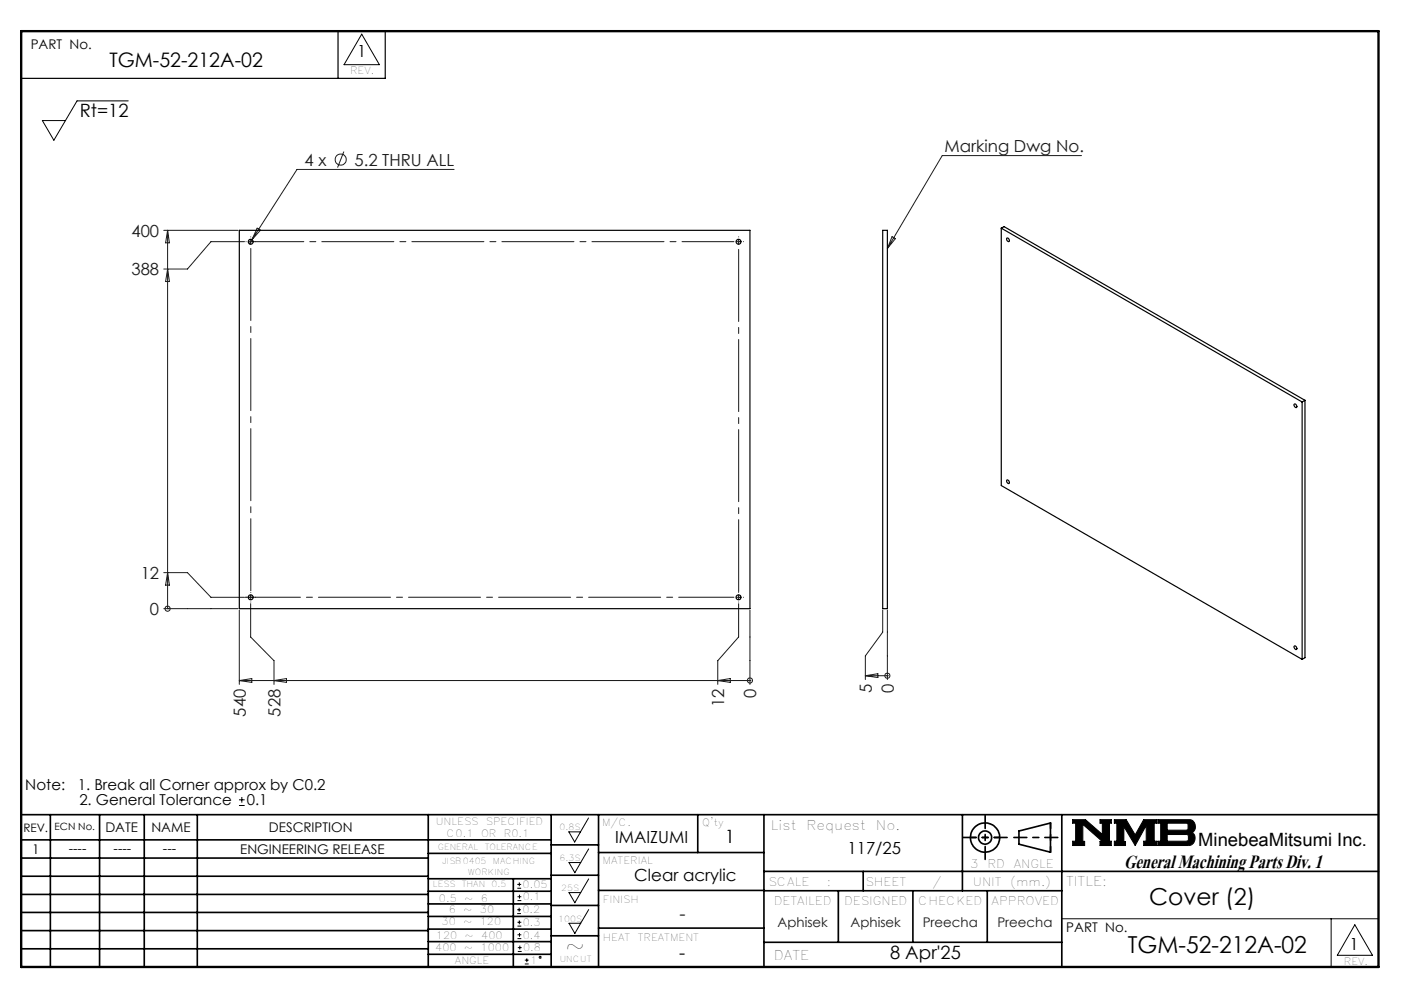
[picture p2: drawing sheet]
<svg xmlns="http://www.w3.org/2000/svg" width="297mm" height="210mm" viewBox="0 0 297 210" stroke-linecap="round" stroke-linejoin="round" font-family="sans-serif">
<g fill="none" stroke="#000" stroke-width=".21">
<path d="M76.5 7.2l3.8 6.5h-7.5zM27.1 21.3h-10.8l-4.9 8.4-2.4-4.2h4.9M50.6 170.3h1.2M50.6 169.1h1.2M51.2 168.5v1.2M120.3 175.9h2.5l-1.2 2.2zM124.5 173l-1.7 2.9M124.5 179.5l-1.7 2.9M226.9 173.3h2.7l3.6 3.2v-2.4h-.5v-.8h2.4v.8h-.4v3.8h.4v.9h-2.4v-.9h.5l-4.1-3.6v3.6h.3v.9h-2.5v-.9h.6v-3.8h-.6zM235.7 173.3h2.5l1.9 3.3 1.8-3.3h2.8v.8h-.5v3.8h.5v.9h-2.8v-.9h.6v-3.3l-2.4 4.2-2.4-4v3.2h.4v.8h-2.4v-.9h.6v-3.8h-.6zM244.9 173.3h6.6a1.47 1.47 0 0 1 1.3 1.2 1.47 1.47 0 0 1-.7 1.6 1.48 1.48 0 0 1 .7 1.6 1.48 1.48 0 0 1-1.4 1.1h-6.5v-.9h.6v-3.8h-.6zM246.9 174.1h4.1l.3 .2v1l-.3 .3h-4.1z"/>
<path d="M246.9 176.5h4.2l.3 .3v.8l-.4 .3h-4.1zM109.4 193.2h.8M109.4 192.4h.8M109.4 187.8h.8M109.4 187h.8M109.5 198.5h.8M109.5 197.7h.8M109.5 195.9h.8M109.5 195h.8M109.5 190.5h.8M109.5 189.6h.8M109.8 192v.8"/>
<path d="M109.9 194.7v.8M109.9 186.6v.8M109.9 189.2v.8M109.9 197.3v.8M110 200v.8M120.4 182.4h2.4l-1.2 2.2zM120.4 188.8h2.4l-1.2 2.1zM120.4 195.3h2.4l-1.2 2.1zM124.5 185.9l-1.7 2.9M124.5 192.4l-1.7 2.9M224.6 194.3h67M281.6 194.3v10.2"/>
<path d="M286.6 195.6l3.7 6.4h-7.4zM109.5 201.2h.8M109.5 200.4h.8M111 203.9h.8M111 203.1h.8M111.4 202.7v.8"/>
<circle cx="114.3" cy="202.5" r=".2"/>
</g>
<g fill="none" stroke="#000" stroke-width=".35">
<path d="M4.5 172.3h287.1M4.5 177.6h112.1M10.7 172.3v32.2M21.1 172.3v32.2M30.5 172.3v32.2M41.7 172.3v32.2M90.6 172.3v32.2M116.6 172.3v32.2M116.6 178.7h10M126.6 172.3v32.2M147.6 172.3v8M161.6 172.3v32.2"/>
<path d="M203.6 172.3v16.1M215.5 175.7l6.7-1.6v6.1l-6.7-1.7zM224.6 172.3v32.2M4.5 185.3h86.1M4.5 181.5h86.1M4.5 189.2h86.1M4.5 193h86.1M4.5 196.8h86.1M90.6 199.1h26M90.6 193.8h26M90.6 188.5h26M90.6 191.2h26"/>
<path d="M90.6 180.5h26M90.6 185.8h26M90.6 196.5h26M108.6 185.8v18.5M116.6 185.1h10M116.6 191.5h10M116.6 197.9h10M126.6 196.3h35M126.6 188.3h35M126.6 180.3h35M161.6 184.3h130M161.6 199.3h63"/>
<path d="M161.6 188.4h63M177.3 188.4v10.9M182.6 184.3v4.1M193.1 188.4v10.9M208.8 188.4v10.9M4.5 200.7h86.1M90.6 201.8h26"/>
<circle cx="208.4" cy="177.1" r="3.1"/>
<circle cx="208.4" cy="177.1" r="1.4"/>
</g>
<path d="M4.5 6.6h287.1" fill="none" stroke="#000" stroke-width=".21" stroke-dasharray="6.3 1.3 1.3 1.3" stroke-dashoffset="1.9"/>
<g fill="none" stroke="#000" stroke-width=".25">
<path d="M71.5 6.6v10M81.5 6.6v10h-77M50.6 48.7h108v80h-108zM186.7 48.7h1v80h-1zM211.8 48.3l63.6 36.7M211.8 48.3v54.4l63.6 36.7M211.8 48.3l.6-.4 63.6 36.8M213 50.4a.43 .43 0 0 1 .5 .2 .43 .43 0 0 1-.1 .5l-.4-.2zM273.8 85.5a.45 .45 0 0 1 .4 .2 .45 .45 0 0 1 0 .5l-.3-.2zM275.4 85v54.4M276 84.7l-.6 .3M276 84.7v54.4l-.6 .3"/>
<path d="M213 101.6a.41 .41 0 0 1 .5 .1 .41 .41 0 0 1-.1 .6l-.4-.2zM273.8 136.7a.42 .42 0 0 1 .4 .2 .42 .42 0 0 1 0 .5l-.3-.2z"/>
<circle cx="53" cy="51.1" r=".52"/>
<circle cx="156.2" cy="51.1" r=".51"/>
<circle cx="53" cy="126.3" r=".52"/>
<circle cx="156.2" cy="126.3" r=".51"/>
</g>
<path d="M205.3 177.1h6.2M222.2 174v6.2" fill="none" stroke="#000" stroke-width=".35" stroke-dasharray="15.2 1.3 1.3 1.3" stroke-dashoffset="14.1"/>
<path d="M203.8 177.1h9.2M208.4 172.5v9.2M214.5 177.1h9.3" fill="none" stroke="#000" stroke-width=".35" stroke-dasharray="15.2 1.3 1.3 1.3" stroke-dashoffset="12.5"/>
<path d="M4.5 6.6h287.1v197.9h-287.1z" fill="none" stroke="#000" stroke-width=".5"/>
<path d="M226.9 173.3v.8h.6v3.8h-.6v.9h2.5v-.9h-.3v-3.6l4.1 3.6h-.5v.9h2.4v-.9h-.4v-3.8h.4v-.8h-2.4v.8h.5v2.4l-3.6-3.2zM235.7 173.3v.8h.6v3.8h-.6v.9h2.4v-.8h-.4v-3.2l2.4 4 2.4-4.2v3.3h-.6v.9h2.8v-.9h-.5v-3.8h.5v-.8h-2.8l-1.8 3.3-1.9-3.3zM246.9 176.5h4.2l.3 .2v1l-.3 .2h-4.2zM244.9 173.3v.8h.6v3.8h-.6v.9h6.9l.7-.5 .3-.9-.1-.7-.6-.6a1.48 1.48 0 0 0 .7-1.6 1.48 1.48 0 0 0-1.3-1.2zM246.9 174.1h4.1l.3 .2v1.1l-.2 .2h-4.2z" fill-rule="evenodd" fill="#000"/>
<g fill="none" stroke="#191924" stroke-width=".21">
<path d="M72.7 32.1l-1.3 3.3M96.1 35.8h-33.3l-10.1 15.8M228.8 32.9h-29.5l-11.6 19.7M34.6 48.7h15.7M35.5 48.7v80M35.5 56.9l.3 2.6h-.8zM35.5 48.7l.3 2.7h-.8zM51.7 51.1h-7.1l-4.9 5.8h-5.1M52.5 51.1h1.1M53 50.6v1M54.4 48.3l.7 .4-1.8 2zM155.8 51.1h.9"/>
<path d="M156.2 50.6v1M188.7 50.1l.7 .4-1.7 2.1zM34.6 121.1h5.1l4.9 5.2h7.1M34.6 128.7h15.7M35.5 128.7h.1M35.5 121.1l.3 2.6h-.8zM50.6 129v15.7M52.5 126.3h1.1M53 125.8v1M53 127.7v7l5 5v5M155.8 126.3h.9M156.2 125.8v1"/>
<path d="M156.2 127.7v7l-4.4 5v5M158.6 129v15.7M186.7 129v4.7l-3.6 5v5M187.7 129v14.7M50.6 143.9h108M50.6 143.9l2.7-.4v.8zM58 143.9l2.6-.4v.8zM151.8 143.9l2.7-.4v.8zM158.6 143.9h.1M183.1 142.9h4.6M183.1 142.9l2.6-.4v.8zM187.7 142.9h.1"/>
<circle cx="72.1" cy="33.8" r="1.18"/>
<circle cx="35.4" cy="128.7" r=".54"/>
<circle cx="158.6" cy="143.9" r=".54"/>
<circle cx="187.7" cy="142.9" r=".54"/>
</g>
<path d="M52.1 51.1h-.1M53.1 50.1h.1M54.1 51.1h.1M156.3 50.1h.1M157.3 51.1h.1M52.1 126.3h-.1M53.1 125.3h.1M53.1 127.3h.1M54.1 126.3h.1M156.3 125.3h.1M156.3 127.3h.1M157.3 126.3h.1" fill="none" stroke="#191924" stroke-width=".21" stroke-dasharray="15.2 1.3 1.3 1.3"/>
<path d="M155.3 126.3h-103.4" fill="none" stroke="#191924" stroke-width=".21" stroke-dasharray="15.2 1.3 1.3 1.3" stroke-dashoffset="3.6"/>
<path d="M155.3 51.1h-102" fill="none" stroke="#191924" stroke-width=".21" stroke-dasharray="15.2 1.3 1.3 1.3" stroke-dashoffset="4.3"/>
<path d="M156.3 52.1v73.7" fill="none" stroke="#191924" stroke-width=".21" stroke-dasharray="15.2 1.3 1.3 1.3" stroke-dashoffset="-.6"/>
<path d="M53.1 52.1v73.3" fill="none" stroke="#191924" stroke-width=".21" stroke-dasharray="15.2 1.3 1.3 1.3" stroke-dashoffset="-.4"/>
<text font-size="6.2" x="237.8" y="183.6">General Machining Parts Div. 1</text>
<g font-size="4.9">
<text x="243.1" y="191.4">Cover (2)</text>
<text x="119.6" y="201.8">~</text>
<text x="238.6" y="201.5">TGM-52-212A-02</text>
</g>
<text font-size="4.2" x="23.1" y="14.3">TGM-52-212A-02</text>
<g font-size="3.9">
<text x="16.9" y="24.6">Rt=12</text>
<text x="153.3" y="178.4">1</text>
<text x="253.5" y="178.9">MinebeaMitsumi Inc.</text>
<text x="143.7" y="202.9">-</text>
<text x="188.3" y="202.9">8 Apr'25</text>
</g>
<text font-size="3.9" fill="#191924" x="143.7" y="194.6">-</text>
<g font-size="3.5">
<text x="75.6" y="12.1">1</text>
<text x="130.1" y="178.4">IMAIZUMI</text>
<text x="179.3" y="180.5">117/25</text>
<text x="134.2" y="186.3">Clear acrylic</text>
<text x="285.5" y="200.9">1</text>
</g>
<g font-size="3.5" fill="#191924">
<text x="64.4" y="35.1">4 x</text>
<text x="75" y="35.1">5.2 THRU ALL</text>
<text x="199.8" y="32.1">Marking Dwg No.</text>
<text x="27.8" y="50">400</text>
<text x="27.8" y="58.2">388</text>
<text x="29.8" y="122.4">12</text>
<text x="31.7" y="130">0</text>
<text x="153.2" y="149.6" transform="rotate(-90 153.2 149.6)">12</text>
<text x="160" y="147.6" transform="rotate(-90 160 147.6)">0</text>
<text x="184.4" y="146.6" transform="rotate(-90 184.4 146.6)">5</text>
<text x="189.1" y="146.6" transform="rotate(-90 189.1 146.6)">0</text>
<text x="52" y="151.5" transform="rotate(-90 52 151.5)">540</text>
<text x="59.3" y="151.5" transform="rotate(-90 59.3 151.5)">528</text>
</g>
<g font-size="3.2">
<text x="5.4" y="167.2">Note:</text>
<text x="16.4" y="167.2">1. Break all Corner approx by C0.2</text>
<text x="16.8" y="170.3">2. General Tolerance</text>
<text x="52.2" y="170.3">0.1</text>
</g>
<g font-size="2.8">
<text x="6.5" y="10.4">PART No.</text>
<text x="22.3" y="175.9">DATE</text>
<text x="32" y="175.9">NAME</text>
<text x="56.9" y="175.9">DESCRIPTION</text>
<text x="163.1" y="175.4">List</text>
<text x="170.6" y="175.4">Request</text>
<text x="185.3" y="175.4">No.</text>
<text x="6.8" y="180.6">1</text>
<text x="14.5" y="180.3">----</text>
<text x="24" y="180.3">----</text>
<text x="34.5" y="180.3">---</text>
<text x="50.8" y="180.7">ENGINEERING RELEASE</text>
<text x="225.5" y="187.3">TITLE:</text>
<text x="225.6" y="197.2">PART No.</text>
<text x="163.7" y="203">DATE</text>
</g>
<g font-size="2.8" fill="#191924">
<text x="164.5" y="196.1">Aphisek</text>
<text x="179.9" y="196.1">Aphisek</text>
<text x="195.2" y="196.1">Preecha</text>
<text x="211" y="196.1">Preecha</text>
</g>
<g font-size="2.5">
<text x="4.9" y="175.9">REV.</text>
<text x="205.2" y="183.6">3</text>
<text x="208.9" y="183.6">RD</text>
<text x="214.4" y="183.6">ANGLE</text>
<text x="162.5" y="187.3">SCALE</text>
<text x="163.7" y="191.5">DETAILED</text>
<text x="174.9" y="187.3">:</text>
<text x="178.6" y="191.5">DESIGNED</text>
<text x="183.1" y="187.3">SHEET</text>
<text x="194.2" y="191.5">CHECKED</text>
<text x="197.2" y="187.3">/</text>
<text x="205.8" y="187.3">UNIT</text>
<text x="209.8" y="191.5">APPROVED</text>
<text x="213.7" y="187.3">(mm.)</text>
</g>
<g font-size="2.1">
<text x="74.1" y="15.7">REV.</text>
<text x="11.6" y="175.6">ECN No.</text>
<text x="92.2" y="174.5">UNLESS</text>
<text x="94.5" y="177.1">C0.1</text>
<text x="101.8" y="177.1">OR</text>
<text x="102.8" y="174.5">SPECIFIED</text>
<text x="106.6" y="177.1">R0.1</text>
<text x="127.3" y="174.7">M/C.</text>
<text x="148.6" y="174.8">Q'ty</text>
<text x="127.5" y="182.8">MATERIAL</text>
<text x="92.8" y="190.8">0.5</text>
<text x="98.2" y="190.8">~</text>
<text x="101.7" y="190.8">6</text>
<text x="110.6" y="187.8">0.05</text>
<text x="110.6" y="190.4">0.1</text>
<text x="127.6" y="190.9">FINISH</text>
<text x="93.4" y="195.7">30</text>
<text x="94.9" y="193">6</text>
<text x="98" y="195.7">~</text>
<text x="98" y="193">~</text>
<text x="101.5" y="195.7">120</text>
<text x="101.5" y="193">30</text>
<text x="110.5" y="193.2">0.2</text>
<text x="110.6" y="195.9">0.3</text>
<text x="92.1" y="201.1">400</text>
<text x="92.2" y="198.6">120</text>
<text x="96.2" y="203.9">ANGLE</text>
<text x="98.2" y="201.1">~</text>
<text x="98.3" y="198.6">~</text>
<text x="101.7" y="201.1">1000</text>
<text x="101.8" y="198.6">400</text>
<text x="110.6" y="198.5">0.4</text>
<text x="110.7" y="201.2">0.8</text>
<text x="112.1" y="203.9">1</text>
<text x="127.6" y="199">HEAT</text>
<text x="134.9" y="199">TREATMENT</text>
<text x="284.3" y="204.1">REV.</text>
</g>
<g font-size="1.8">
<text x="92.6" y="179.7">GENERAL</text>
<text x="102.5" y="179.7">TOLERANCE</text>
<text x="118.4" y="175.6">0.8S</text>
<text x="93.5" y="182.6">JISB0405</text>
<text x="99" y="185">WORKING</text>
<text x="104.3" y="182.6">MACHING</text>
<text x="118.4" y="182.1">6.3S</text>
<text x="91.6" y="187.6">LESS</text>
<text x="97.7" y="187.6">THAN</text>
<text x="104" y="187.6">0.5</text>
<text x="118.7" y="188.4">25S</text>
<text x="118.1" y="194.9">100S</text>
<text x="118.4" y="203.4">UNCUT</text>
</g>
</svg>
